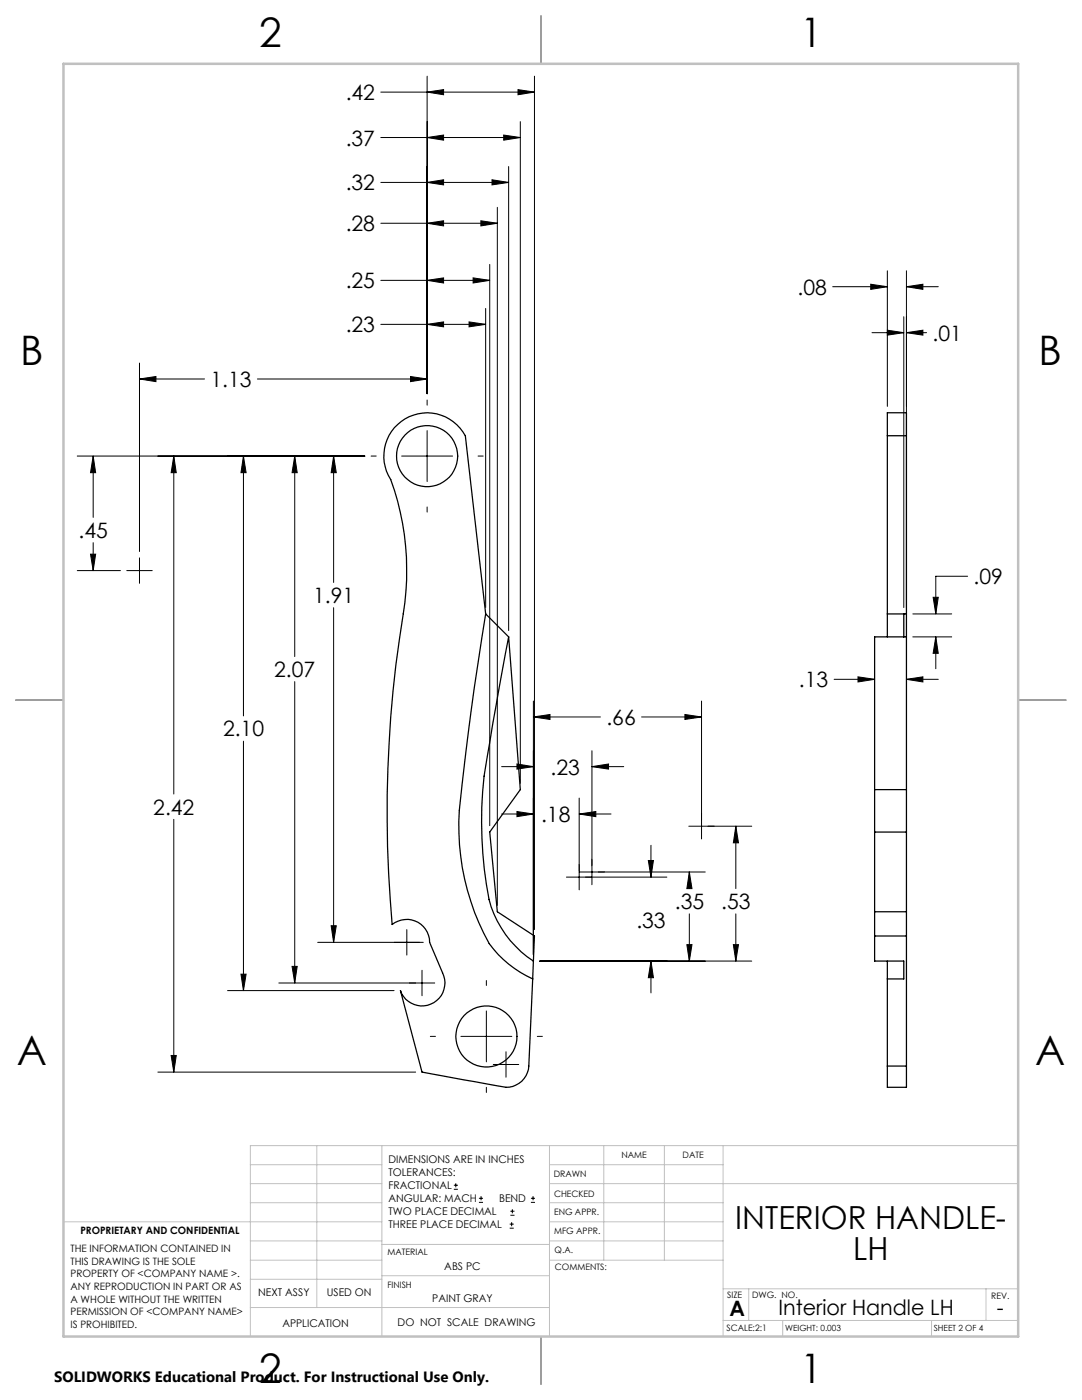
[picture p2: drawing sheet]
<svg xmlns="http://www.w3.org/2000/svg" width="216mm" height="279mm" viewBox="0 0 216 279" stroke-linecap="round" stroke-linejoin="round" font-family="sans-serif">
<g fill="none" stroke="#000" stroke-width=".25">
<path d="M108 3.2v9.5M177.1 87v-4.6h3.8v4.6M177.1 87v40.1M177.1 87h3.8M180.9 87v125.8M3.1 139.7h9.6M96.9 122.5l-4-35.5a8.6 8.6 0 0 0-12.1-3.4 8.6 8.6 0 0 0-2.8 12.1 53.5 53.5 0 0 1 2.5 26.8 246.7 246.7 0 0 0-2.3 62 4.6 4.6 0 0 1 4.9-.6 4.6 4.6 0 0 1 2.6 4.2l2.6 6a4.6 4.6 0 0 1-2.3 6.3 4.6 4.6 0 0 1-6.1-2.7l4.3 16.3 14.7 2.6a4.8 4.8 0 0 0 6.1-1.9l.4-1.3 .1-.6 .8-17.4M96.9 122.5a642.7 642.7 0 0 0-5.2 39.2 48.2 48.2 0 0 0 5.9 26.6 21.9 21.9 0 0 0 8.7 7.1M96.9 122.5l4.6 4.6M101.5 127.1l-3.7 20.9a80 80 0 0 0-.2 31.5 21 21 0 0 0 8.8 12.3M101.5 127.1l2.3 30.5-6.1 8.5 1.5 15.9 7.4 4.8-.3 8.6M177.1 122.5h3.8"/>
<path d="M180.3 122.5v4.6M180.9 127.1h-6.4v64.7h5.8v3.6h-3.2M203.2 139.7h9.5M174.5 157.6h6.4M174.5 166.1h6.4M174.5 186.8h6.4M174.5 182h6.4M177.1 191.8v3.6M177.1 195.4v17.4M177.1 212.8v4.2h3.8v-4.2M177.1 212.8h3.8M108 266.7v9.6"/>
<circle cx="85.2" cy="91" r="6.1"/>
<circle cx="97.1" cy="206.8" r="6.1"/>
</g>
<g fill="none" stroke="#000" stroke-width=".2">
<path d="M76 18.4h30.6M85.2 18.4l3.3-.5v1zM85.2 15.2v63.4M103.4 17.9l3.2 .5-3.2 .5zM106.6 15.2v170.3M76 36.4h25.5M76 27.4h27.8M85.2 36.4l3.3-.5v1zM85.2 27.4l3.3-.4v1zM98.2 35.9l3.3 .5-3.3 .5zM100.5 27l3.3 .4-3.3 .6zM101.5 33.2v92.6"/>
<path d="M103.8 24.3v132M76 56h21.7M76 44.6h23.2M85.2 56l3.3-.5v1zM85.2 44.6l3.3-.5v1zM94.4 55.5l3.3 .5-3.3 .5zM96 44.1l3.2 .5-3.2 .5zM97.7 52.8v112M99.2 41.4v139.3M166.2 57.2h10.9M173.7 56.7l3.4 .5-3.4 .5zM177.1 54v27.1"/>
<path d="M180.9 57.2l3.2-.5v1zM180.9 54v67.2M180.9 57.2h6.3M27.8 75.6l3.3-.5v1.1zM27.8 72.5v37.6M27.8 75.6h13M51.4 75.6h33.8M76 64.7h20.9M81.9 75.1l3.3 .5-3.3 .6zM85.2 64.7l3.3-.5v1zM85.2 79.8v1.1M93.6 64.2l3.3 .5-3.3 .5z"/>
<path d="M96.9 61.6v59.6M174 66.4h6.3M177.1 65.9l3.2 .5-3.2 .5zM180.3 63.2v58M180.9 66.4l3.2-.5v1zM180.9 66.4h4M15.4 91h57.4M18.6 91l.5 3.3h-1zM18.6 91v12.3M34.7 91l.5 3.3h-1.1zM34.7 91v67.5M48.6 91l.5 3.3h-1z"/>
<path d="M48.6 91v51.9M58.8 91l.5 3.3h-1zM58.8 91v40M66.6 91l.5 3.3h-1zM66.6 91v25.2M74 91h1.1M80.2 91h10.1M85.2 85.9v10.2M95.4 91h1M15.4 113.9h8.6M18.1 110.6h1l-.5 3.3zM18.6 108.3v5.6"/>
<path d="M25.3 113.9h5.1M27.8 111.3v5.1M85.2 101.2v1M186.2 119.2h1l-.5 3.3zM193.1 115h-6.4v7.5M58.8 136v60.2M66.6 121.3v66.8M106.4 139.9v50.6M140 139.9v27.5M166.4 135.6h8.1M171.2 135.1l3.3 .5-3.3 .5zM180.9 135.6l3.2-.5v1z"/>
<path d="M180.9 135.6h6.3M182.1 127.1h7.8M182.1 122.5h7.8M186.7 127.1l.5 3.3h-1zM186.7 127.1v6.4M48.6 147.9v49.8M100.1 153h6.3M103.2 152.5l3.2 .5-3.2 .5zM106.4 143.1l3.3-.5v1zM106.4 143.1h13.4M115.6 159.3v18.3M118.1 153l3.3-.5v1z"/>
<path d="M118.1 149.8v26.8M118.1 153h6.4M128 143.1h12M136.7 142.6l3.3 .5-3.3 .5zM34.7 163.5v50.5M100.1 162.5h6.3M103.2 162l3.2 .5-3.2 .5zM113 175h20.1M115.6 162.5l3.3-.5v1zM115.6 174h25.1M115.6 162.5h6.3M129.4 171.7h1l-.5 3.3z"/>
<path d="M129.9 168.7v6.3M137.4 164.9h12.6M137.5 174l.6 3.3h-1zM137.5 174v3.3M146.8 164.9l.6 3.3h-1.1zM146.8 164.9v12.4M45.4 197.7h33.2M48.1 194.4h1l-.5 3.3zM58.3 192.9h1l-.5 3.3zM63.4 188.1h21.1M66.1 184.7h1l-.5 3.4zM81.2 185.5v5.1"/>
<path d="M84.2 193.6v5.1M86.7 196.2h-31.1M97 195.7v1M107.7 191.8h42.3M129.9 191.8l.5 3.3h-1zM129.9 191.8v6.4M137.1 188.5h1l-.6 3.3zM137.5 182.4v9.4M146.3 188.5h1.1l-.6 3.3zM146.8 182.4v9.4M31.5 214h51.4M34.1 210.6h1.1l-.5 3.4z"/>
<path d="M85.9 206.8h1M92 206.8h10.1M97 201.8v10.1M97 217v1M98.4 212.4h5.1M101 209.9v5.1M107.2 206.8h1M90.6 237.3h.8M90.6 236.5h.8M90.9 236.1v.9M95.6 240h.8M95.6 239.1h.8"/>
<path d="M96 238.7v.8M105.9 240h.9M105.9 239.1h.9M106.4 238.7v.8M101.7 245.1h.8M101.7 244.3h.8M101.8 242.5h.9M101.8 241.7h.9M102.1 243.9v.8M102.2 241.3v.8"/>
</g>
<g fill="none" stroke="#c0c0c0" stroke-width=".2">
<path d="M50 232.4h26.2M50 236.2h26.2M63.2 228.6v32.3M76.2 228.6v38.1M109.6 228.6v38.1M109.6 232.4h34.7M109.6 236.2h93.6M120.5 228.6v22.9M132.6 228.6v22.9M144.3 228.6v38.1M203.2 228.6h-153.2v38.1M12.7 243.8h63.5"/>
<path d="M50 251.5h26.2M50 240h26.2M50 247.7h26.2M50 255.3h26.2M76.2 254.6h33.4M76.2 248.4h33.4M109.6 251.5h34.7M109.6 243.8h34.7M109.6 240h34.7M109.6 247.7h34.7M144.3 257.2h58.9M149.4 257.2v6.3"/>
<path d="M196.7 257.2v6.3M50 260.9h59.6M144.3 263.5h58.9M156.2 263.5v3.2M185.9 263.5v3.2"/>
</g>
<path d="M108 3.2v9.5M3.1 139.7h9.6M203.2 139.7h9.5M108 266.7v9.6" fill="none" stroke="#c0c0c0" stroke-width=".25"/>
<path d="M12.7 12.7h190.5v254h-190.5z" fill="none" stroke="#c0c0c0" stroke-width=".5"/>
<path d="M85.2 64.7l3.3-.5v1zM93.6 64.2l3.3 .5-3.3 .5zM85.2 36.4l3.3-.5v1zM98.2 35.9l3.3 .5-3.3 .5zM85.2 27.4l3.3-.4v1zM100.5 27l3.3 .4-3.3 .6zM85.2 56l3.3-.5v1zM94.4 55.5l3.3 .5-3.3 .5zM85.2 44.6l3.3-.5v1zM96 44.1l3.2 .5-3.2 .5zM85.2 18.4l3.3-.5v1zM103.4 17.9l3.2 .5-3.2 .5zM34.7 91l.5 3.3h-1.1zM34.1 210.6h1.1l-.5 3.4zM58.8 91l.5 3.3h-1zM58.3 192.9h1l-.5 3.3zM48.6 91l.5 3.3h-1zM48.1 194.4h1l-.5 3.3zM66.6 91l.5 3.3h-1zM66.1 184.7h1l-.5 3.4zM129.9 191.8l.5 3.3h-1zM129.4 171.7h1l-.5 3.3zM137.1 188.5h1l-.6 3.3zM137.5 174l.6 3.3h-1zM146.3 188.5h1.1l-.6 3.3zM146.8 164.9l.6 3.3h-1.1zM103.2 162l3.2 .5-3.2 .5zM115.6 162.5l3.3-.5v1zM103.2 152.5l3.2 .5-3.2 .5zM118.1 153l3.3-.5v1zM106.4 143.1l3.3-.5v1zM136.7 142.6l3.3 .5-3.3 .5zM18.6 91l.5 3.3h-1zM18.1 110.6h1l-.5 3.3zM81.9 75.1l3.3 .5-3.3 .6zM27.8 75.6l3.3-.5v1.1zM180.9 57.2l3.2-.5v1zM173.7 56.7l3.4 .5-3.4 .5zM186.7 127.1l.5 3.3h-1zM186.2 119.2h1l-.5 3.3zM180.9 66.4l3.2-.5v1zM177.1 65.9l3.2 .5-3.2 .5zM180.9 135.6l3.2-.5v1zM171.2 135.1l3.3 .5-3.3 .5z" fill="#000"/>
<g font-size="8.1">
<text x="51.7" y="9.3">2</text>
<text x="159.7" y="9.3">1</text>
<text x="4" y="72.8">B</text>
<text x="207.2" y="72.8">B</text>
<text x="3.3" y="212.5">A</text>
<text x="206.5" y="212.5">A</text>
<text x="51.7" y="276">2</text>
<text x="159.7" y="276">1</text>
</g>
<g font-size="6.3">
<text x="146.7" y="245.4">INTERIOR HANDLE-</text>
<text x="170.2" y="251.4">LH</text>
</g>
<g font-size="4.2">
<text x="69" y="20">.42</text>
<text x="69" y="29">.37</text>
<text x="69" y="38">.32</text>
<text x="69" y="46.2">.28</text>
<text x="69" y="57.5">.25</text>
<text x="159.1" y="58.8">.08</text>
<text x="69" y="66.3">.23</text>
<text x="186.1" y="68">.01</text>
<text x="42" y="77.2">1.13</text>
<text x="15.7" y="107.4">.45</text>
<text x="194.3" y="116.6">.09</text>
<text x="62.5" y="120.3">1.91</text>
<text x="54.7" y="135.1">2.07</text>
<text x="159.4" y="137.2">.13</text>
<text x="44.5" y="147">2.10</text>
<text x="121" y="144.7">.66</text>
<text x="109.9" y="154.6">.23</text>
<text x="30.6" y="162.6">2.42</text>
<text x="108" y="164">.18</text>
<text x="127" y="185.3">.33</text>
<text x="134.6" y="181.5">.35</text>
<text x="143.9" y="181.5">.53</text>
<text x="145.6" y="262.7">A</text>
<text x="155.3" y="262.4">Interior Handle LH</text>
<text x="198.9" y="262.4">-</text>
</g>
<text font-size="3" x="10.8" y="275.7">SOLIDWORKS Educational Product. For Instructional Use Only.</text>
<g font-size="2.1">
<text x="77.5" y="232.2">DIMENSIONS ARE IN INCHES</text>
<text x="77.5" y="234.7">TOLERANCES:</text>
<text x="77.5" y="237.3">FRACTIONAL</text>
<text x="77.5" y="239.9">ANGULAR: MACH</text>
<text x="99.6" y="239.9">BEND</text>
<text x="77.5" y="242.5">TWO PLACE DECIMAL</text>
<text x="77.5" y="245.1">THREE PLACE DECIMAL</text>
<text x="88.7" y="253.4">ABS PC</text>
<text x="51.5" y="258.7">NEXT ASSY</text>
<text x="65.2" y="258.6">USED ON</text>
<text x="86.3" y="259.8">PAINT GRAY</text>
<text x="56.3" y="264.8">APPLICATION</text>
<text x="79.3" y="264.6">DO NOT SCALE DRAWING</text>
</g>
<g font-size="2">
<text x="14.1" y="249.9">THE INFORMATION CONTAINED IN</text>
<text x="16" y="246.3">PROPRIETARY AND CONFIDENTIAL</text>
<text x="14.1" y="252.4">THIS DRAWING IS THE SOLE</text>
<text x="14.1" y="254.9">PROPERTY OF &lt;COMPANY NAME &gt;.</text>
<text x="14.1" y="257.4">ANY REPRODUCTION IN PART OR AS</text>
<text x="14.1" y="260">A WHOLE WITHOUT THE WRITTEN</text>
<text x="14.1" y="262.5">PERMISSION OF &lt;COMPANY NAME&gt;</text>
<text x="14.1" y="265">IS PROHIBITED.</text>
</g>
<g font-size="1.8">
<text x="124" y="231.1">NAME</text>
<text x="136.2" y="231.1">DATE</text>
<text x="110.5" y="234.8">DRAWN</text>
<text x="110.5" y="238.9">CHECKED</text>
<text x="110.6" y="242.5">ENG APPR.</text>
<text x="77.3" y="250.5">MATERIAL</text>
<text x="110.6" y="246.3">MFG APPR.</text>
<text x="110.7" y="250">Q.A.</text>
<text x="77.3" y="257">FINISH</text>
<text x="110.7" y="253.5">COMMENTS:</text>
<text x="145.1" y="259">SIZE</text>
<text x="150.1" y="259.1">DWG. NO.</text>
<text x="197.8" y="259.2">REV.</text>
<text x="145" y="265.7">SCALE:2:1</text>
</g>
<g font-size="1.7">
<text x="156.7" y="265.7">WEIGHT: 0.003</text>
<text x="186.3" y="265.7">SHEET 2 OF 4</text>
</g>
</svg>
